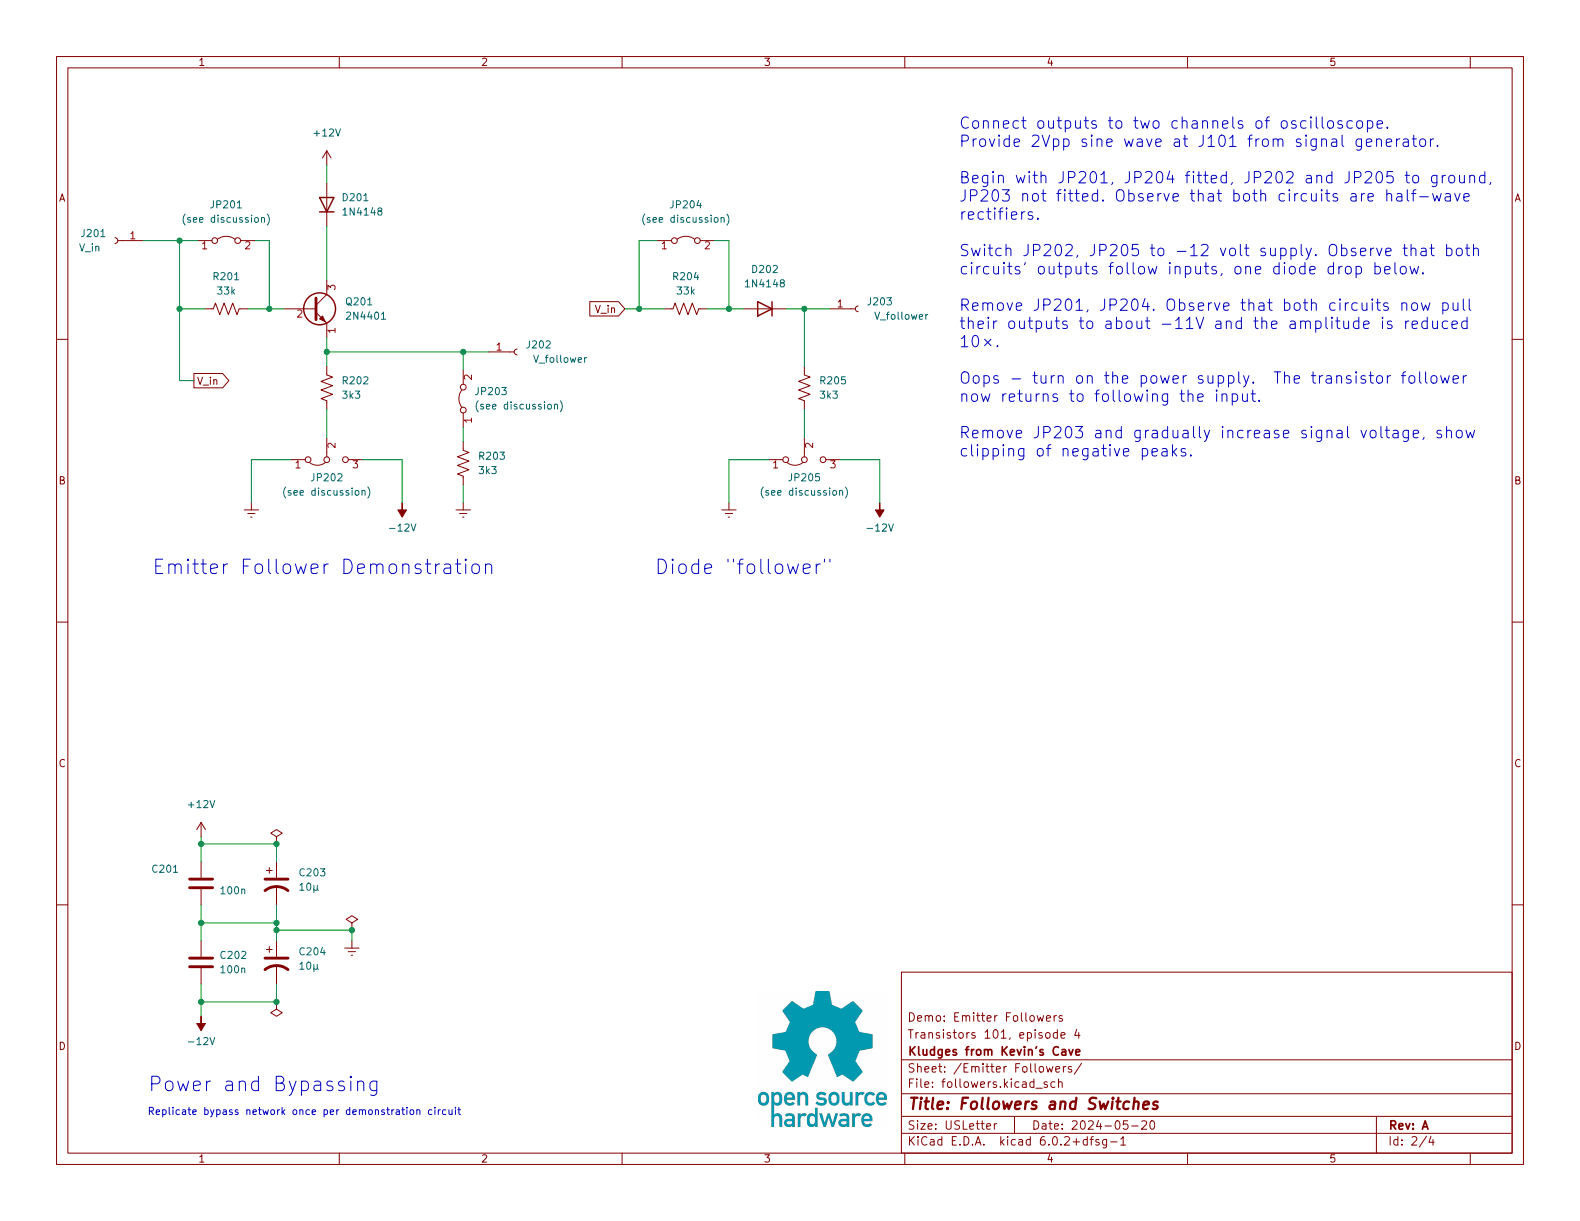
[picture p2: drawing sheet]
(kicad_sch (version 20211123) (generator eeschema)

 (paper "USLetter")

 (title_block
  (title "Followers and Switches")
  (date "2024-05-20")
  (rev "A")
  (company "Kludges from Kevin's Cave")
  (comment 1 "Transistors 101, episode 4")
  (comment 2 "Demo: Emitter Followers"))

 (lib_symbols
  (symbol "Connector:Conn_01x01_Female" (pin_names (offset 1.016) hide) (in_bom yes) (on_board yes)
   (property "Reference" "J" (id 0) (at 0 2.54 0) (effects (font (size 1.27 1.27))))
   (property "Value" "Conn_01x01_Female" (id 1) (at 0 -2.54 0) (effects (font (size 1.27 1.27))))
   (property "Footprint" "" (id 2) (at 0 0 0) (effects (font (size 1.27 1.27)) hide))
   (property "Datasheet" "~" (id 3) (at 0 0 0) (effects (font (size 1.27 1.27)) hide))
   (symbol "Conn_01x01_Female_1_1"
    (polyline (pts (xy -1.27 0) (xy -0.508 0)) (stroke (width 0.1524) (type default) (color 0 0 0 0)) (fill (type none)))
    (arc (start 0 0.508) (mid -0.508 0) (end 0 -0.508) (stroke (width 0.1524) (type default) (color 0 0 0 0)) (fill (type none)))
    (pin passive line (at -5.08 0 0) (length 3.81) (name "Pin_1" (effects (font (size 1.27 1.27)))) (number "1" (effects (font (size 1.27 1.27)))))))
  (symbol "Device:C" (pin_numbers hide) (pin_names (offset 0.254)) (in_bom yes) (on_board yes)
   (property "Reference" "C" (id 0) (at 0.635 2.54 0) (effects (font (size 1.27 1.27)) (justify left)))
   (property "Value" "C" (id 1) (at 0.635 -2.54 0) (effects (font (size 1.27 1.27)) (justify left)))
   (property "Footprint" "" (id 2) (at 0.9652 -3.81 0) (effects (font (size 1.27 1.27)) hide))
   (property "Datasheet" "~" (id 3) (at 0 0 0) (effects (font (size 1.27 1.27)) hide))
   (symbol "C_0_1"
    (polyline (pts (xy -2.032 -0.762) (xy 2.032 -0.762)) (stroke (width 0.508) (type default) (color 0 0 0 0)) (fill (type none)))
    (polyline (pts (xy -2.032 0.762) (xy 2.032 0.762)) (stroke (width 0.508) (type default) (color 0 0 0 0)) (fill (type none))))
   (symbol "C_1_1"
    (pin passive line (at 0 3.81 270) (length 2.794) (name "~" (effects (font (size 1.27 1.27)))) (number "1" (effects (font (size 1.27 1.27)))))
    (pin passive line (at 0 -3.81 90) (length 2.794) (name "~" (effects (font (size 1.27 1.27)))) (number "2" (effects (font (size 1.27 1.27)))))))
  (symbol "Device:C_Polarized_US" (pin_numbers hide) (pin_names (offset 0.254) hide) (in_bom yes) (on_board yes)
   (property "Reference" "C" (id 0) (at 0.635 2.54 0) (effects (font (size 1.27 1.27)) (justify left)))
   (property "Value" "C_Polarized_US" (id 1) (at 0.635 -2.54 0) (effects (font (size 1.27 1.27)) (justify left)))
   (property "Footprint" "" (id 2) (at 0 0 0) (effects (font (size 1.27 1.27)) hide))
   (property "Datasheet" "~" (id 3) (at 0 0 0) (effects (font (size 1.27 1.27)) hide))
   (symbol "C_Polarized_US_0_1"
    (polyline (pts (xy -2.032 0.762) (xy 2.032 0.762)) (stroke (width 0.508) (type default) (color 0 0 0 0)) (fill (type none)))
    (polyline (pts (xy -1.778 2.286) (xy -0.762 2.286)) (stroke (width 0) (type default) (color 0 0 0 0)) (fill (type none)))
    (polyline (pts (xy -1.27 1.778) (xy -1.27 2.794)) (stroke (width 0) (type default) (color 0 0 0 0)) (fill (type none)))
    (arc (start 2.032 -1.27) (mid 0 -0.5572) (end -2.032 -1.27) (stroke (width 0.508) (type default) (color 0 0 0 0)) (fill (type none))))
   (symbol "C_Polarized_US_1_1"
    (pin passive line (at 0 3.81 270) (length 2.794) (name "~" (effects (font (size 1.27 1.27)))) (number "1" (effects (font (size 1.27 1.27)))))
    (pin passive line (at 0 -3.81 90) (length 3.302) (name "~" (effects (font (size 1.27 1.27)))) (number "2" (effects (font (size 1.27 1.27)))))))
  (symbol "Device:Q_NPN_EBC" (pin_names (offset 0) hide) (in_bom yes) (on_board yes)
   (property "Reference" "Q" (id 0) (at 5.08 1.27 0) (effects (font (size 1.27 1.27)) (justify left)))
   (property "Value" "Q_NPN_EBC" (id 1) (at 5.08 -1.27 0) (effects (font (size 1.27 1.27)) (justify left)))
   (property "Footprint" "" (id 2) (at 5.08 2.54 0) (effects (font (size 1.27 1.27)) hide))
   (property "Datasheet" "~" (id 3) (at 0 0 0) (effects (font (size 1.27 1.27)) hide))
   (symbol "Q_NPN_EBC_0_1"
    (polyline (pts (xy 0.635 0.635) (xy 2.54 2.54)) (stroke (width 0) (type default) (color 0 0 0 0)) (fill (type none)))
    (polyline (pts (xy 0.635 -0.635) (xy 2.54 -2.54) (xy 2.54 -2.54)) (stroke (width 0) (type default) (color 0 0 0 0)) (fill (type none)))
    (polyline (pts (xy 0.635 1.905) (xy 0.635 -1.905) (xy 0.635 -1.905)) (stroke (width 0.508) (type default) (color 0 0 0 0)) (fill (type none)))
    (polyline (pts (xy 1.27 -1.778) (xy 1.778 -1.27) (xy 2.286 -2.286) (xy 1.27 -1.778) (xy 1.27 -1.778)) (stroke (width 0) (type default) (color 0 0 0 0)) (fill (type outline)))
    (circle (center 1.27 0) (radius 2.8194) (stroke (width 0.254) (type default) (color 0 0 0 0)) (fill (type none))))
   (symbol "Q_NPN_EBC_1_1"
    (pin passive line (at 2.54 -5.08 90) (length 2.54) (name "E" (effects (font (size 1.27 1.27)))) (number "1" (effects (font (size 1.27 1.27)))))
    (pin passive line (at -5.08 0 0) (length 5.715) (name "B" (effects (font (size 1.27 1.27)))) (number "2" (effects (font (size 1.27 1.27)))))
    (pin passive line (at 2.54 5.08 270) (length 2.54) (name "C" (effects (font (size 1.27 1.27)))) (number "3" (effects (font (size 1.27 1.27)))))))
  (symbol "Device:R_US" (pin_numbers hide) (pin_names (offset 0)) (in_bom yes) (on_board yes)
   (property "Reference" "R" (id 0) (at 2.54 0 90) (effects (font (size 1.27 1.27))))
   (property "Value" "R_US" (id 1) (at -2.54 0 90) (effects (font (size 1.27 1.27))))
   (property "Footprint" "" (id 2) (at 1.016 -0.254 90) (effects (font (size 1.27 1.27)) hide))
   (property "Datasheet" "~" (id 3) (at 0 0 0) (effects (font (size 1.27 1.27)) hide))
   (symbol "R_US_0_1"
    (polyline (pts (xy 0 -2.286) (xy 0 -2.54)) (stroke (width 0) (type default) (color 0 0 0 0)) (fill (type none)))
    (polyline (pts (xy 0 2.286) (xy 0 2.54)) (stroke (width 0) (type default) (color 0 0 0 0)) (fill (type none)))
    (polyline (pts (xy 0 -0.762) (xy 1.016 -1.143) (xy 0 -1.524) (xy -1.016 -1.905) (xy 0 -2.286)) (stroke (width 0) (type default) (color 0 0 0 0)) (fill (type none)))
    (polyline (pts (xy 0 0.762) (xy 1.016 0.381) (xy 0 0) (xy -1.016 -0.381) (xy 0 -0.762)) (stroke (width 0) (type default) (color 0 0 0 0)) (fill (type none)))
    (polyline (pts (xy 0 2.286) (xy 1.016 1.905) (xy 0 1.524) (xy -1.016 1.143) (xy 0 0.762)) (stroke (width 0) (type default) (color 0 0 0 0)) (fill (type none))))
   (symbol "R_US_1_1"
    (pin passive line (at 0 3.81 270) (length 1.27) (name "~" (effects (font (size 1.27 1.27)))) (number "1" (effects (font (size 1.27 1.27)))))
    (pin passive line (at 0 -3.81 90) (length 1.27) (name "~" (effects (font (size 1.27 1.27)))) (number "2" (effects (font (size 1.27 1.27)))))))
  (symbol "Diode:1N4148" (pin_numbers hide) (pin_names (offset 1.016) hide) (in_bom yes) (on_board yes)
   (property "Reference" "D" (id 0) (at 0 2.54 0) (effects (font (size 1.27 1.27))))
   (property "Value" "1N4148" (id 1) (at 0 -2.54 0) (effects (font (size 1.27 1.27))))
   (property "Footprint" "Diode_THT:D_DO-35_SOD27_P7.62mm_Horizontal" (id 2) (at 0 -4.445 0) (effects (font (size 1.27 1.27)) hide))
   (property "Datasheet" "https://assets.nexperia.com/documents/data-sheet/1N4148_1N4448.pdf" (id 3) (at 0 0 0) (effects (font (size 1.27 1.27)) hide))
   (symbol "1N4148_0_1"
    (polyline (pts (xy -1.27 1.27) (xy -1.27 -1.27)) (stroke (width 0.254) (type default) (color 0 0 0 0)) (fill (type none)))
    (polyline (pts (xy 1.27 0) (xy -1.27 0)) (stroke (width 0) (type default) (color 0 0 0 0)) (fill (type none)))
    (polyline (pts (xy 1.27 1.27) (xy 1.27 -1.27) (xy -1.27 0) (xy 1.27 1.27)) (stroke (width 0.254) (type default) (color 0 0 0 0)) (fill (type none))))
   (symbol "1N4148_1_1"
    (pin passive line (at -3.81 0 0) (length 2.54) (name "K" (effects (font (size 1.27 1.27)))) (number "1" (effects (font (size 1.27 1.27)))))
    (pin passive line (at 3.81 0 180) (length 2.54) (name "A" (effects (font (size 1.27 1.27)))) (number "2" (effects (font (size 1.27 1.27)))))))
  (symbol "Jumper:Jumper_2_Bridged" (pin_names (offset 0) hide) (in_bom yes) (on_board yes)
   (property "Reference" "JP" (id 0) (at 0 1.905 0) (effects (font (size 1.27 1.27))))
   (property "Value" "Jumper_2_Bridged" (id 1) (at 0 -2.54 0) (effects (font (size 1.27 1.27))))
   (property "Footprint" "" (id 2) (at 0 0 0) (effects (font (size 1.27 1.27)) hide))
   (property "Datasheet" "~" (id 3) (at 0 0 0) (effects (font (size 1.27 1.27)) hide))
   (symbol "Jumper_2_Bridged_0_0"
    (circle (center -2.032 0) (radius 0.508) (stroke (width 0) (type default) (color 0 0 0 0)) (fill (type none)))
    (circle (center 2.032 0) (radius 0.508) (stroke (width 0) (type default) (color 0 0 0 0)) (fill (type none))))
   (symbol "Jumper_2_Bridged_0_1"
    (arc (start 1.524 0.254) (mid 0 0.762) (end -1.524 0.254) (stroke (width 0) (type default) (color 0 0 0 0)) (fill (type none))))
   (symbol "Jumper_2_Bridged_1_1"
    (pin passive line (at -5.08 0 0) (length 2.54) (name "A" (effects (font (size 1.27 1.27)))) (number "1" (effects (font (size 1.27 1.27)))))
    (pin passive line (at 5.08 0 180) (length 2.54) (name "B" (effects (font (size 1.27 1.27)))) (number "2" (effects (font (size 1.27 1.27)))))))
  (symbol "Jumper:Jumper_3_Bridged12" (pin_names (offset 0) hide) (in_bom yes) (on_board yes)
   (property "Reference" "JP" (id 0) (at -2.54 -2.54 0) (effects (font (size 1.27 1.27))))
   (property "Value" "Jumper_3_Bridged12" (id 1) (at 0 2.794 0) (effects (font (size 1.27 1.27))))
   (property "Footprint" "" (id 2) (at 0 0 0) (effects (font (size 1.27 1.27)) hide))
   (property "Datasheet" "~" (id 3) (at 0 0 0) (effects (font (size 1.27 1.27)) hide))
   (symbol "Jumper_3_Bridged12_0_0"
    (circle (center -3.302 0) (radius 0.508) (stroke (width 0) (type default) (color 0 0 0 0)) (fill (type none)))
    (circle (center 0 0) (radius 0.508) (stroke (width 0) (type default) (color 0 0 0 0)) (fill (type none)))
    (circle (center 3.302 0) (radius 0.508) (stroke (width 0) (type default) (color 0 0 0 0)) (fill (type none))))
   (symbol "Jumper_3_Bridged12_0_1"
    (arc (start -0.254 0.508) (mid -1.651 0.9912) (end -3.048 0.508) (stroke (width 0) (type default) (color 0 0 0 0)) (fill (type none)))
    (polyline (pts (xy 0 -1.27) (xy 0 -0.508)) (stroke (width 0) (type default) (color 0 0 0 0)) (fill (type none))))
   (symbol "Jumper_3_Bridged12_1_1"
    (pin passive line (at -6.35 0 0) (length 2.54) (name "A" (effects (font (size 1.27 1.27)))) (number "1" (effects (font (size 1.27 1.27)))))
    (pin passive line (at 0 -3.81 90) (length 2.54) (name "C" (effects (font (size 1.27 1.27)))) (number "2" (effects (font (size 1.27 1.27)))))
    (pin passive line (at 6.35 0 180) (length 2.54) (name "B" (effects (font (size 1.27 1.27)))) (number "3" (effects (font (size 1.27 1.27)))))))
  (symbol "power:+12V" (power) (pin_names (offset 0)) (in_bom yes) (on_board yes)
   (property "Reference" "#PWR" (id 0) (at 0 -3.81 0) (effects (font (size 1.27 1.27)) hide))
   (property "Value" "+12V" (id 1) (at 0 3.556 0) (effects (font (size 1.27 1.27))))
   (property "Footprint" "" (id 2) (at 0 0 0) (effects (font (size 1.27 1.27)) hide))
   (property "Datasheet" "" (id 3) (at 0 0 0) (effects (font (size 1.27 1.27)) hide))
   (symbol "+12V_0_1"
    (polyline (pts (xy -0.762 1.27) (xy 0 2.54)) (stroke (width 0) (type default) (color 0 0 0 0)) (fill (type none)))
    (polyline (pts (xy 0 0) (xy 0 2.54)) (stroke (width 0) (type default) (color 0 0 0 0)) (fill (type none)))
    (polyline (pts (xy 0 2.54) (xy 0.762 1.27)) (stroke (width 0) (type default) (color 0 0 0 0)) (fill (type none))))
   (symbol "+12V_1_1"
    (pin power_in line (at 0 0 90) (length 0) hide (name "+12V" (effects (font (size 1.27 1.27)))) (number "1" (effects (font (size 1.27 1.27)))))))
  (symbol "power:-12V" (power) (pin_names (offset 0)) (in_bom yes) (on_board yes)
   (property "Reference" "#PWR" (id 0) (at 0 2.54 0) (effects (font (size 1.27 1.27)) hide))
   (property "Value" "-12V" (id 1) (at 0 3.81 0) (effects (font (size 1.27 1.27))))
   (property "Footprint" "" (id 2) (at 0 0 0) (effects (font (size 1.27 1.27)) hide))
   (property "Datasheet" "" (id 3) (at 0 0 0) (effects (font (size 1.27 1.27)) hide))
   (symbol "-12V_0_0"
    (pin power_in line (at 0 0 90) (length 0) hide (name "-12V" (effects (font (size 1.27 1.27)))) (number "1" (effects (font (size 1.27 1.27))))))
   (symbol "-12V_0_1"
    (polyline (pts (xy 0 0) (xy 0 1.27) (xy 0.762 1.27) (xy 0 2.54) (xy -0.762 1.27) (xy 0 1.27)) (stroke (width 0) (type default) (color 0 0 0 0)) (fill (type outline)))))
  (symbol "power:Earth" (power) (pin_names (offset 0)) (in_bom yes) (on_board yes)
   (property "Reference" "#PWR" (id 0) (at 0 -6.35 0) (effects (font (size 1.27 1.27)) hide))
   (property "Value" "Earth" (id 1) (at 0 -3.81 0) (effects (font (size 1.27 1.27)) hide))
   (property "Footprint" "" (id 2) (at 0 0 0) (effects (font (size 1.27 1.27)) hide))
   (property "Datasheet" "~" (id 3) (at 0 0 0) (effects (font (size 1.27 1.27)) hide))
   (symbol "Earth_0_1"
    (polyline (pts (xy -0.635 -1.905) (xy 0.635 -1.905)) (stroke (width 0) (type default) (color 0 0 0 0)) (fill (type none)))
    (polyline (pts (xy -0.127 -2.54) (xy 0.127 -2.54)) (stroke (width 0) (type default) (color 0 0 0 0)) (fill (type none)))
    (polyline (pts (xy 0 -1.27) (xy 0 0)) (stroke (width 0) (type default) (color 0 0 0 0)) (fill (type none)))
    (polyline (pts (xy 1.27 -1.27) (xy -1.27 -1.27)) (stroke (width 0) (type default) (color 0 0 0 0)) (fill (type none))))
   (symbol "Earth_1_1"
    (pin power_in line (at 0 0 270) (length 0) hide (name "Earth" (effects (font (size 1.27 1.27)))) (number "1" (effects (font (size 1.27 1.27)))))))
  (symbol "power:PWR_FLAG" (power) (pin_numbers hide) (pin_names (offset 0) hide) (in_bom yes) (on_board yes)
   (property "Reference" "#FLG" (id 0) (at 0 1.905 0) (effects (font (size 1.27 1.27)) hide))
   (property "Value" "PWR_FLAG" (id 1) (at 0 3.81 0) (effects (font (size 1.27 1.27))))
   (property "Footprint" "" (id 2) (at 0 0 0) (effects (font (size 1.27 1.27)) hide))
   (property "Datasheet" "~" (id 3) (at 0 0 0) (effects (font (size 1.27 1.27)) hide))
   (symbol "PWR_FLAG_0_0"
    (pin power_out line (at 0 0 90) (length 0) (name "pwr" (effects (font (size 1.27 1.27)))) (number "1" (effects (font (size 1.27 1.27))))))
   (symbol "PWR_FLAG_0_1"
    (polyline (pts (xy 0 0) (xy 0 1.27) (xy -1.016 1.905) (xy 0 2.54) (xy 1.016 1.905) (xy 0 1.27)) (stroke (width 0) (type default) (color 0 0 0 0)) (fill (type none))))))

 (junction (at 81.915 62.23) (diameter 0) (color 0 0 0 0))
 (junction (at 128.905 54.61) (diameter 0) (color 0 0 0 0))
 (junction (at 57.785 62.23) (diameter 0) (color 0 0 0 0))
 (junction (at 35.56 163.195) (diameter 0) (color 0 0 0 0))
 (junction (at 48.895 149.225) (diameter 0) (color 0 0 0 0))
 (junction (at 35.56 177.165) (diameter 0) (color 0 0 0 0))
 (junction (at 31.75 54.61) (diameter 0) (color 0 0 0 0))
 (junction (at 47.625 54.61) (diameter 0) (color 0 0 0 0))
 (junction (at 31.75 42.545) (diameter 0) (color 0 0 0 0))
 (junction (at 142.24 54.61) (diameter 0) (color 0 0 0 0))
 (junction (at 113.03 54.61) (diameter 0) (color 0 0 0 0))
 (junction (at 48.895 163.195) (diameter 0) (color 0 0 0 0))
 (junction (at 48.895 164.465) (diameter 0) (color 0 0 0 0))
 (junction (at 62.23 164.465) (diameter 0) (color 0 0 0 0))
 (junction (at 35.56 149.225) (diameter 0) (color 0 0 0 0))
 (junction (at 48.895 177.165) (diameter 0) (color 0 0 0 0))

 (wire (pts (xy 31.75 67.31) (xy 31.75 54.61)) (stroke (width 0) (type default) (color 0 0 0 0)))
 (wire (pts (xy 128.905 42.545) (xy 128.905 54.61)) (stroke (width 0) (type default) (color 0 0 0 0)))
 (wire (pts (xy 48.895 163.195) (xy 48.895 164.465)) (stroke (width 0) (type default) (color 0 0 0 0)))
 (wire (pts (xy 44.45 81.28) (xy 44.45 88.9)) (stroke (width 0) (type default) (color 0 0 0 0)))
 (wire (pts (xy 57.785 29.21) (xy 57.785 32.385)) (stroke (width 0) (type default) (color 0 0 0 0)))
 (wire (pts (xy 62.23 164.465) (xy 48.895 164.465)) (stroke (width 0) (type default) (color 0 0 0 0)))
 (wire (pts (xy 47.625 42.545) (xy 47.625 54.61)) (stroke (width 0) (type default) (color 0 0 0 0)))
 (wire (pts (xy 116.205 42.545) (xy 113.03 42.545)) (stroke (width 0) (type default) (color 0 0 0 0)))
 (wire (pts (xy 155.575 81.28) (xy 155.575 88.9)) (stroke (width 0) (type default) (color 0 0 0 0)))
 (wire (pts (xy 81.915 75.565) (xy 81.915 78.105)) (stroke (width 0) (type default) (color 0 0 0 0)))
 (wire (pts (xy 125.095 54.61) (xy 128.905 54.61)) (stroke (width 0) (type default) (color 0 0 0 0)))
 (wire (pts (xy 113.03 54.61) (xy 117.475 54.61)) (stroke (width 0) (type default) (color 0 0 0 0)))
 (wire (pts (xy 31.75 54.61) (xy 36.195 54.61)) (stroke (width 0) (type default) (color 0 0 0 0)))
 (wire (pts (xy 57.785 72.39) (xy 57.785 77.47)) (stroke (width 0) (type default) (color 0 0 0 0)))
 (wire (pts (xy 81.915 62.23) (xy 86.36 62.23)) (stroke (width 0) (type default) (color 0 0 0 0)))
 (wire (pts (xy 57.785 62.23) (xy 81.915 62.23)) (stroke (width 0) (type default) (color 0 0 0 0)))
 (wire (pts (xy 62.23 166.37) (xy 62.23 164.465)) (stroke (width 0) (type default) (color 0 0 0 0)))
 (wire (pts (xy 35.56 177.165) (xy 48.895 177.165)) (stroke (width 0) (type default) (color 0 0 0 0)))
 (wire (pts (xy 142.24 54.61) (xy 142.24 64.77)) (stroke (width 0) (type default) (color 0 0 0 0)))
 (wire (pts (xy 34.29 67.31) (xy 31.75 67.31)) (stroke (width 0) (type default) (color 0 0 0 0)))
 (wire (pts (xy 57.785 59.69) (xy 57.785 62.23)) (stroke (width 0) (type default) (color 0 0 0 0)))
 (wire (pts (xy 48.895 160.02) (xy 48.895 163.195)) (stroke (width 0) (type default) (color 0 0 0 0)))
 (wire (pts (xy 35.56 147.955) (xy 35.56 149.225)) (stroke (width 0) (type default) (color 0 0 0 0)))
 (wire (pts (xy 48.895 152.4) (xy 48.895 149.225)) (stroke (width 0) (type default) (color 0 0 0 0)))
 (wire (pts (xy 34.925 42.545) (xy 31.75 42.545)) (stroke (width 0) (type default) (color 0 0 0 0)))
 (wire (pts (xy 48.895 173.99) (xy 48.895 177.165)) (stroke (width 0) (type default) (color 0 0 0 0)))
 (wire (pts (xy 48.895 149.225) (xy 35.56 149.225)) (stroke (width 0) (type default) (color 0 0 0 0)))
 (wire (pts (xy 126.365 42.545) (xy 128.905 42.545)) (stroke (width 0) (type default) (color 0 0 0 0)))
 (wire (pts (xy 35.56 177.165) (xy 35.56 179.705)) (stroke (width 0) (type default) (color 0 0 0 0)))
 (wire (pts (xy 31.75 42.545) (xy 31.75 54.61)) (stroke (width 0) (type default) (color 0 0 0 0)))
 (wire (pts (xy 64.135 81.28) (xy 71.12 81.28)) (stroke (width 0) (type default) (color 0 0 0 0)))
 (wire (pts (xy 131.445 54.61) (xy 128.905 54.61)) (stroke (width 0) (type default) (color 0 0 0 0)))
 (wire (pts (xy 35.56 163.195) (xy 35.56 166.37)) (stroke (width 0) (type default) (color 0 0 0 0)))
 (wire (pts (xy 35.56 149.225) (xy 35.56 152.4)) (stroke (width 0) (type default) (color 0 0 0 0)))
 (wire (pts (xy 148.59 81.28) (xy 155.575 81.28)) (stroke (width 0) (type default) (color 0 0 0 0)))
 (wire (pts (xy 35.56 163.195) (xy 48.895 163.195)) (stroke (width 0) (type default) (color 0 0 0 0)))
 (wire (pts (xy 47.625 54.61) (xy 50.165 54.61)) (stroke (width 0) (type default) (color 0 0 0 0)))
 (wire (pts (xy 43.815 54.61) (xy 47.625 54.61)) (stroke (width 0) (type default) (color 0 0 0 0)))
 (wire (pts (xy 139.065 54.61) (xy 142.24 54.61)) (stroke (width 0) (type default) (color 0 0 0 0)))
 (wire (pts (xy 35.56 173.99) (xy 35.56 177.165)) (stroke (width 0) (type default) (color 0 0 0 0)))
 (wire (pts (xy 48.895 164.465) (xy 48.895 166.37)) (stroke (width 0) (type default) (color 0 0 0 0)))
 (wire (pts (xy 128.905 81.28) (xy 128.905 88.9)) (stroke (width 0) (type default) (color 0 0 0 0)))
 (wire (pts (xy 142.24 72.39) (xy 142.24 77.47)) (stroke (width 0) (type default) (color 0 0 0 0)))
 (wire (pts (xy 113.03 42.545) (xy 113.03 54.61)) (stroke (width 0) (type default) (color 0 0 0 0)))
 (wire (pts (xy 35.56 160.02) (xy 35.56 163.195)) (stroke (width 0) (type default) (color 0 0 0 0)))
 (wire (pts (xy 135.89 81.28) (xy 128.905 81.28)) (stroke (width 0) (type default) (color 0 0 0 0)))
 (wire (pts (xy 142.24 54.61) (xy 146.685 54.61)) (stroke (width 0) (type default) (color 0 0 0 0)))
 (wire (pts (xy 81.915 85.725) (xy 81.915 88.9)) (stroke (width 0) (type default) (color 0 0 0 0)))
 (wire (pts (xy 45.085 42.545) (xy 47.625 42.545)) (stroke (width 0) (type default) (color 0 0 0 0)))
 (wire (pts (xy 57.785 62.23) (xy 57.785 64.77)) (stroke (width 0) (type default) (color 0 0 0 0)))
 (wire (pts (xy 110.49 54.61) (xy 113.03 54.61)) (stroke (width 0) (type default) (color 0 0 0 0)))
 (wire (pts (xy 25.4 42.545) (xy 31.75 42.545)) (stroke (width 0) (type default) (color 0 0 0 0)))
 (wire (pts (xy 71.12 81.28) (xy 71.12 88.9)) (stroke (width 0) (type default) (color 0 0 0 0)))
 (wire (pts (xy 57.785 40.005) (xy 57.785 49.53)) (stroke (width 0) (type default) (color 0 0 0 0)))
 (wire (pts (xy 81.915 62.23) (xy 81.915 65.405)) (stroke (width 0) (type default) (color 0 0 0 0)))
 (wire (pts (xy 51.435 81.28) (xy 44.45 81.28)) (stroke (width 0) (type default) (color 0 0 0 0)))

 (image (at 145.415 187.325) (scale 0.351999)
  (data))

 (text "Connect outputs to two channels of oscilloscope.\nProvide 2Vpp sine wave at J101 from signal generator.\n\nBegin with JP201, JP204 fitted, JP202 and JP205 to ground,\nJP203 not fitted. Observe that both circuits are half-wave\nrectifiers.\n\nSwitch JP202, JP205 to -12 volt supply. Observe that both\ncircuits' outputs follow inputs, one diode drop below.\n\nRemove JP201, JP204. Observe that both circuits now pull\ntheir outputs to about -11V and the amplitude is reduced\n10×.\n\nOops - turn on the power supply.  The transistor follower\nnow returns to following the input.\n\nRemove JP203 and gradually increase signal voltage, show\nclipping of negative peaks." (at 169.545 81.28 0) (effects (font (size 2 2)) (justify left bottom)))
 (text "Replicate bypass network once per demonstration circuit" (at 26.035 197.485 0) (effects (font (size 1.27 1.27)) (justify left bottom)))
 (text "Emitter Follower Demonstration" (at 87.63 102.235 180) (effects (font (size 2.54 2.54)) (justify right bottom)))
 (text "Power and Bypassing" (at 67.31 193.675 180) (effects (font (size 2.54 2.54)) (justify right bottom)))
 (text "Diode \"follower\"" (at 147.32 102.235 180) (effects (font (size 2.54 2.54)) (justify right bottom)))

 (global_label "V_in" (shape output) (at 34.29 67.31 0) (fields_autoplaced) (effects (font (size 1.27 1.27)) (justify left))
  (property "Intersheet References" "${INTERSHEET_REFS}" (id 0) (at 40.5131 67.2306 0) (effects (font (size 1.27 1.27)) (justify left) hide)))
 (global_label "V_in" (shape input) (at 110.49 54.61 180) (fields_autoplaced) (effects (font (size 1.27 1.27)) (justify right))
  (property "Intersheet References" "${INTERSHEET_REFS}" (id 0) (at 104.2669 54.5306 0) (effects (font (size 1.27 1.27)) (justify right) hide)))

 (symbol (lib_id "Device:R_US") (at 57.785 68.58 0) (unit 1) (in_bom yes) (on_board yes) (fields_autoplaced)
  (property "Reference" "R202" (id 0) (at 60.325 67.3099 0) (effects (font (size 1.27 1.27)) (justify left)))
  (property "Value" "3k3" (id 1) (at 60.325 69.8499 0) (effects (font (size 1.27 1.27)) (justify left)))
  (property "Footprint" "" (id 2) (at 58.801 68.834 90) (effects (font (size 1.27 1.27)) hide))
  (property "Datasheet" "~" (id 3) (at 57.785 68.58 0) (effects (font (size 1.27 1.27)) hide)) (pin "1") (pin "2"))

 (symbol (lib_id "Device:R_US") (at 81.915 81.915 0) (unit 1) (in_bom yes) (on_board yes) (fields_autoplaced)
  (property "Reference" "R203" (id 0) (at 84.455 80.6449 0) (effects (font (size 1.27 1.27)) (justify left)))
  (property "Value" "3k3" (id 1) (at 84.455 83.1849 0) (effects (font (size 1.27 1.27)) (justify left)))
  (property "Footprint" "" (id 2) (at 82.931 82.169 90) (effects (font (size 1.27 1.27)) hide))
  (property "Datasheet" "~" (id 3) (at 81.915 81.915 0) (effects (font (size 1.27 1.27)) hide)) (pin "1") (pin "2"))

 (symbol (lib_id "Jumper:Jumper_3_Bridged12") (at 142.24 81.28 0) (mirror x) (unit 1) (in_bom yes) (on_board yes) (fields_autoplaced)
  (property "Reference" "JP205" (id 0) (at 142.24 84.455 0))
  (property "Value" "(see discussion)" (id 1) (at 142.24 86.995 0))
  (property "Footprint" "" (id 2) (at 142.24 81.28 0) (effects (font (size 1.27 1.27)) hide))
  (property "Datasheet" "~" (id 3) (at 142.24 81.28 0) (effects (font (size 1.27 1.27)) hide)) (pin "1") (pin "2") (pin "3"))

 (symbol (lib_id "power:PWR_FLAG") (at 48.895 177.165 0) (mirror x) (unit 1) (in_bom yes) (on_board yes) (fields_autoplaced)
  (property "Reference" "#FLG0202" (id 0) (at 48.895 179.07 0) (effects (font (size 1.27 1.27)) hide))
  (property "Value" "PWR_FLAG" (id 1) (at 48.895 182.245 0) (effects (font (size 1.27 1.27)) hide))
  (property "Footprint" "" (id 2) (at 48.895 177.165 0) (effects (font (size 1.27 1.27)) hide))
  (property "Datasheet" "~" (id 3) (at 48.895 177.165 0) (effects (font (size 1.27 1.27)) hide)) (pin "1"))

 (symbol (lib_id "Device:R_US") (at 40.005 54.61 90) (unit 1) (in_bom yes) (on_board yes) (fields_autoplaced)
  (property "Reference" "R201" (id 0) (at 40.005 48.895 90))
  (property "Value" "33k" (id 1) (at 40.005 51.435 90))
  (property "Footprint" "" (id 2) (at 40.259 53.594 90) (effects (font (size 1.27 1.27)) hide))
  (property "Datasheet" "~" (id 3) (at 40.005 54.61 0) (effects (font (size 1.27 1.27)) hide)) (pin "1") (pin "2"))

 (symbol (lib_id "Device:Q_NPN_EBC") (at 55.245 54.61 0) (unit 1) (in_bom yes) (on_board yes) (fields_autoplaced)
  (property "Reference" "Q201" (id 0) (at 60.96 53.3399 0) (effects (font (size 1.27 1.27)) (justify left)))
  (property "Value" "2N4401" (id 1) (at 60.96 55.8799 0) (effects (font (size 1.27 1.27)) (justify left)))
  (property "Footprint" "" (id 2) (at 60.325 52.07 0) (effects (font (size 1.27 1.27)) hide))
  (property "Datasheet" "~" (id 3) (at 55.245 54.61 0) (effects (font (size 1.27 1.27)) hide)) (pin "1") (pin "2") (pin "3"))

 (symbol (lib_id "Diode:1N4148") (at 135.255 54.61 180) (unit 1) (in_bom yes) (on_board yes) (fields_autoplaced)
  (property "Reference" "D202" (id 0) (at 135.255 47.625 0))
  (property "Value" "1N4148" (id 1) (at 135.255 50.165 0))
  (property "Footprint" "Diode_THT:D_DO-35_SOD27_P7.62mm_Horizontal" (id 2) (at 135.255 50.165 0) (effects (font (size 1.27 1.27)) hide))
  (property "Datasheet" "https://assets.nexperia.com/documents/data-sheet/1N4148_1N4448.pdf" (id 3) (at 135.255 54.61 0) (effects (font (size 1.27 1.27)) hide)) (pin "1") (pin "2"))

 (symbol (lib_id "Device:C") (at 35.56 156.21 0) (unit 1) (in_bom yes) (on_board yes)
  (property "Reference" "C201" (id 0) (at 26.67 153.67 0) (effects (font (size 1.27 1.27)) (justify left)))
  (property "Value" "100n" (id 1) (at 38.735 157.4799 0) (effects (font (size 1.27 1.27)) (justify left)))
  (property "Footprint" "" (id 2) (at 36.5252 160.02 0) (effects (font (size 1.27 1.27)) hide))
  (property "Datasheet" "~" (id 3) (at 35.56 156.21 0) (effects (font (size 1.27 1.27)) hide)) (pin "1") (pin "2"))

 (symbol (lib_id "Jumper:Jumper_3_Bridged12") (at 57.785 81.28 0) (mirror x) (unit 1) (in_bom yes) (on_board yes) (fields_autoplaced)
  (property "Reference" "JP202" (id 0) (at 57.785 84.455 0))
  (property "Value" "(see discussion)" (id 1) (at 57.785 86.995 0))
  (property "Footprint" "" (id 2) (at 57.785 81.28 0) (effects (font (size 1.27 1.27)) hide))
  (property "Datasheet" "~" (id 3) (at 57.785 81.28 0) (effects (font (size 1.27 1.27)) hide)) (pin "1") (pin "2") (pin "3"))

 (symbol (lib_id "power:+12V") (at 35.56 147.955 0) (unit 1) (in_bom yes) (on_board yes) (fields_autoplaced)
  (property "Reference" "#PWR0201" (id 0) (at 35.56 151.765 0) (effects (font (size 1.27 1.27)) hide))
  (property "Value" "+12V" (id 1) (at 35.56 142.24 0))
  (property "Footprint" "" (id 2) (at 35.56 147.955 0) (effects (font (size 1.27 1.27)) hide))
  (property "Datasheet" "" (id 3) (at 35.56 147.955 0) (effects (font (size 1.27 1.27)) hide)) (pin "1"))

 (symbol (lib_id "Jumper:Jumper_2_Bridged") (at 81.915 70.485 90) (unit 1) (in_bom yes) (on_board yes) (fields_autoplaced)
  (property "Reference" "JP203" (id 0) (at 83.82 69.2149 90) (effects (font (size 1.27 1.27)) (justify right)))
  (property "Value" "(see discussion)" (id 1) (at 83.82 71.7549 90) (effects (font (size 1.27 1.27)) (justify right)))
  (property "Footprint" "" (id 2) (at 81.915 70.485 0) (effects (font (size 1.27 1.27)) hide))
  (property "Datasheet" "~" (id 3) (at 81.915 70.485 0) (effects (font (size 1.27 1.27)) hide)) (pin "1") (pin "2"))

 (symbol (lib_id "power:-12V") (at 155.575 88.9 0) (mirror x) (unit 1) (in_bom yes) (on_board yes) (fields_autoplaced)
  (property "Reference" "#PWR0209" (id 0) (at 155.575 91.44 0) (effects (font (size 1.27 1.27)) hide))
  (property "Value" "-12V" (id 1) (at 155.575 93.345 0))
  (property "Footprint" "" (id 2) (at 155.575 88.9 0) (effects (font (size 1.27 1.27)) hide))
  (property "Datasheet" "" (id 3) (at 155.575 88.9 0) (effects (font (size 1.27 1.27)) hide)) (pin "1"))

 (symbol (lib_id "power:-12V") (at 71.12 88.9 0) (mirror x) (unit 1) (in_bom yes) (on_board yes) (fields_autoplaced)
  (property "Reference" "#PWR0206" (id 0) (at 71.12 91.44 0) (effects (font (size 1.27 1.27)) hide))
  (property "Value" "-12V" (id 1) (at 71.12 93.345 0))
  (property "Footprint" "" (id 2) (at 71.12 88.9 0) (effects (font (size 1.27 1.27)) hide))
  (property "Datasheet" "" (id 3) (at 71.12 88.9 0) (effects (font (size 1.27 1.27)) hide)) (pin "1"))

 (symbol (lib_id "power:Earth") (at 81.915 88.9 0) (unit 1) (in_bom yes) (on_board yes) (fields_autoplaced)
  (property "Reference" "#PWR0207" (id 0) (at 81.915 95.25 0) (effects (font (size 1.27 1.27)) hide))
  (property "Value" "Earth" (id 1) (at 81.915 92.71 0) (effects (font (size 1.27 1.27)) hide))
  (property "Footprint" "" (id 2) (at 81.915 88.9 0) (effects (font (size 1.27 1.27)) hide))
  (property "Datasheet" "~" (id 3) (at 81.915 88.9 0) (effects (font (size 1.27 1.27)) hide)) (pin "1"))

 (symbol (lib_id "Diode:1N4148") (at 57.785 36.195 90) (unit 1) (in_bom yes) (on_board yes) (fields_autoplaced)
  (property "Reference" "D201" (id 0) (at 60.325 34.9249 90) (effects (font (size 1.27 1.27)) (justify right)))
  (property "Value" "1N4148" (id 1) (at 60.325 37.4649 90) (effects (font (size 1.27 1.27)) (justify right)))
  (property "Footprint" "Diode_THT:D_DO-35_SOD27_P7.62mm_Horizontal" (id 2) (at 62.23 36.195 0) (effects (font (size 1.27 1.27)) hide))
  (property "Datasheet" "https://assets.nexperia.com/documents/data-sheet/1N4148_1N4448.pdf" (id 3) (at 57.785 36.195 0) (effects (font (size 1.27 1.27)) hide)) (pin "1") (pin "2"))

 (symbol (lib_id "Device:R_US") (at 142.24 68.58 0) (unit 1) (in_bom yes) (on_board yes) (fields_autoplaced)
  (property "Reference" "R205" (id 0) (at 144.78 67.3099 0) (effects (font (size 1.27 1.27)) (justify left)))
  (property "Value" "3k3" (id 1) (at 144.78 69.8499 0) (effects (font (size 1.27 1.27)) (justify left)))
  (property "Footprint" "" (id 2) (at 143.256 68.834 90) (effects (font (size 1.27 1.27)) hide))
  (property "Datasheet" "~" (id 3) (at 142.24 68.58 0) (effects (font (size 1.27 1.27)) hide)) (pin "1") (pin "2"))

 (symbol (lib_id "Device:C_Polarized_US") (at 48.895 170.18 0) (unit 1) (in_bom yes) (on_board yes) (fields_autoplaced)
  (property "Reference" "C204" (id 0) (at 52.705 168.2749 0) (effects (font (size 1.27 1.27)) (justify left)))
  (property "Value" "10µ" (id 1) (at 52.705 170.8149 0) (effects (font (size 1.27 1.27)) (justify left)))
  (property "Footprint" "" (id 2) (at 48.895 170.18 0) (effects (font (size 1.27 1.27)) hide))
  (property "Datasheet" "~" (id 3) (at 48.895 170.18 0) (effects (font (size 1.27 1.27)) hide)) (pin "1") (pin "2"))

 (symbol (lib_id "power:-12V") (at 35.56 179.705 0) (mirror x) (unit 1) (in_bom yes) (on_board yes) (fields_autoplaced)
  (property "Reference" "#PWR0202" (id 0) (at 35.56 182.245 0) (effects (font (size 1.27 1.27)) hide))
  (property "Value" "-12V" (id 1) (at 35.56 184.15 0))
  (property "Footprint" "" (id 2) (at 35.56 179.705 0) (effects (font (size 1.27 1.27)) hide))
  (property "Datasheet" "" (id 3) (at 35.56 179.705 0) (effects (font (size 1.27 1.27)) hide)) (pin "1"))

 (symbol (lib_id "Device:C") (at 35.56 170.18 0) (unit 1) (in_bom yes) (on_board yes) (fields_autoplaced)
  (property "Reference" "C202" (id 0) (at 38.735 168.9099 0) (effects (font (size 1.27 1.27)) (justify left)))
  (property "Value" "100n" (id 1) (at 38.735 171.4499 0) (effects (font (size 1.27 1.27)) (justify left)))
  (property "Footprint" "" (id 2) (at 36.5252 173.99 0) (effects (font (size 1.27 1.27)) hide))
  (property "Datasheet" "~" (id 3) (at 35.56 170.18 0) (effects (font (size 1.27 1.27)) hide)) (pin "1") (pin "2"))

 (symbol (lib_id "Connector:Conn_01x01_Female") (at 91.44 62.23 0) (unit 1) (in_bom yes) (on_board yes)
  (property "Reference" "J202" (id 0) (at 95.25 60.96 0))
  (property "Value" "V_follower" (id 1) (at 99.06 63.5 0))
  (property "Footprint" "" (id 2) (at 91.44 62.23 0) (effects (font (size 1.27 1.27)) hide))
  (property "Datasheet" "~" (id 3) (at 91.44 62.23 0) (effects (font (size 1.27 1.27)) hide)) (pin "1"))

 (symbol (lib_id "power:PWR_FLAG") (at 48.895 149.225 0) (unit 1) (in_bom yes) (on_board yes) (fields_autoplaced)
  (property "Reference" "#FLG0201" (id 0) (at 48.895 147.32 0) (effects (font (size 1.27 1.27)) hide))
  (property "Value" "PWR_FLAG" (id 1) (at 48.895 144.145 0) (effects (font (size 1.27 1.27)) hide))
  (property "Footprint" "" (id 2) (at 48.895 149.225 0) (effects (font (size 1.27 1.27)) hide))
  (property "Datasheet" "~" (id 3) (at 48.895 149.225 0) (effects (font (size 1.27 1.27)) hide)) (pin "1"))

 (symbol (lib_id "power:Earth") (at 44.45 88.9 0) (unit 1) (in_bom yes) (on_board yes) (fields_autoplaced)
  (property "Reference" "#PWR0203" (id 0) (at 44.45 95.25 0) (effects (font (size 1.27 1.27)) hide))
  (property "Value" "Earth" (id 1) (at 44.45 92.71 0) (effects (font (size 1.27 1.27)) hide))
  (property "Footprint" "" (id 2) (at 44.45 88.9 0) (effects (font (size 1.27 1.27)) hide))
  (property "Datasheet" "~" (id 3) (at 44.45 88.9 0) (effects (font (size 1.27 1.27)) hide)) (pin "1"))

 (symbol (lib_id "Connector:Conn_01x01_Female") (at 151.765 54.61 0) (unit 1) (in_bom yes) (on_board yes)
  (property "Reference" "J203" (id 0) (at 155.575 53.34 0))
  (property "Value" "V_follower" (id 1) (at 159.385 55.88 0))
  (property "Footprint" "" (id 2) (at 151.765 54.61 0) (effects (font (size 1.27 1.27)) hide))
  (property "Datasheet" "~" (id 3) (at 151.765 54.61 0) (effects (font (size 1.27 1.27)) hide)) (pin "1"))

 (symbol (lib_id "Device:C_Polarized_US") (at 48.895 156.21 0) (unit 1) (in_bom yes) (on_board yes) (fields_autoplaced)
  (property "Reference" "C203" (id 0) (at 52.705 154.3049 0) (effects (font (size 1.27 1.27)) (justify left)))
  (property "Value" "10µ" (id 1) (at 52.705 156.8449 0) (effects (font (size 1.27 1.27)) (justify left)))
  (property "Footprint" "" (id 2) (at 48.895 156.21 0) (effects (font (size 1.27 1.27)) hide))
  (property "Datasheet" "~" (id 3) (at 48.895 156.21 0) (effects (font (size 1.27 1.27)) hide)) (pin "1") (pin "2"))

 (symbol (lib_id "Jumper:Jumper_2_Bridged") (at 40.005 42.545 0) (unit 1) (in_bom yes) (on_board yes) (fields_autoplaced)
  (property "Reference" "JP201" (id 0) (at 40.005 36.195 0))
  (property "Value" "(see discussion)" (id 1) (at 40.005 38.735 0))
  (property "Footprint" "" (id 2) (at 40.005 42.545 0) (effects (font (size 1.27 1.27)) hide))
  (property "Datasheet" "~" (id 3) (at 40.005 42.545 0) (effects (font (size 1.27 1.27)) hide)) (pin "1") (pin "2"))

 (symbol (lib_id "power:Earth") (at 128.905 88.9 0) (unit 1) (in_bom yes) (on_board yes) (fields_autoplaced)
  (property "Reference" "#PWR0208" (id 0) (at 128.905 95.25 0) (effects (font (size 1.27 1.27)) hide))
  (property "Value" "Earth" (id 1) (at 128.905 92.71 0) (effects (font (size 1.27 1.27)) hide))
  (property "Footprint" "" (id 2) (at 128.905 88.9 0) (effects (font (size 1.27 1.27)) hide))
  (property "Datasheet" "~" (id 3) (at 128.905 88.9 0) (effects (font (size 1.27 1.27)) hide)) (pin "1"))

 (symbol (lib_id "Device:R_US") (at 121.285 54.61 90) (unit 1) (in_bom yes) (on_board yes) (fields_autoplaced)
  (property "Reference" "R204" (id 0) (at 121.285 48.895 90))
  (property "Value" "33k" (id 1) (at 121.285 51.435 90))
  (property "Footprint" "" (id 2) (at 121.539 53.594 90) (effects (font (size 1.27 1.27)) hide))
  (property "Datasheet" "~" (id 3) (at 121.285 54.61 0) (effects (font (size 1.27 1.27)) hide)) (pin "1") (pin "2"))

 (symbol (lib_id "Jumper:Jumper_2_Bridged") (at 121.285 42.545 0) (unit 1) (in_bom yes) (on_board yes) (fields_autoplaced)
  (property "Reference" "JP204" (id 0) (at 121.285 36.195 0))
  (property "Value" "(see discussion)" (id 1) (at 121.285 38.735 0))
  (property "Footprint" "" (id 2) (at 121.285 42.545 0) (effects (font (size 1.27 1.27)) hide))
  (property "Datasheet" "~" (id 3) (at 121.285 42.545 0) (effects (font (size 1.27 1.27)) hide)) (pin "1") (pin "2"))

 (symbol (lib_id "power:+12V") (at 57.785 29.21 0) (unit 1) (in_bom yes) (on_board yes) (fields_autoplaced)
  (property "Reference" "#PWR0205" (id 0) (at 57.785 33.02 0) (effects (font (size 1.27 1.27)) hide))
  (property "Value" "+12V" (id 1) (at 57.785 23.495 0))
  (property "Footprint" "" (id 2) (at 57.785 29.21 0) (effects (font (size 1.27 1.27)) hide))
  (property "Datasheet" "" (id 3) (at 57.785 29.21 0) (effects (font (size 1.27 1.27)) hide)) (pin "1"))

 (symbol (lib_id "power:PWR_FLAG") (at 62.23 164.465 0) (unit 1) (in_bom yes) (on_board yes) (fields_autoplaced)
  (property "Reference" "#FLG0203" (id 0) (at 62.23 162.56 0) (effects (font (size 1.27 1.27)) hide))
  (property "Value" "PWR_FLAG" (id 1) (at 62.23 159.385 0) (effects (font (size 1.27 1.27)) hide))
  (property "Footprint" "" (id 2) (at 62.23 164.465 0) (effects (font (size 1.27 1.27)) hide))
  (property "Datasheet" "~" (id 3) (at 62.23 164.465 0) (effects (font (size 1.27 1.27)) hide)) (pin "1"))

 (symbol (lib_id "power:Earth") (at 62.23 166.37 0) (unit 1) (in_bom yes) (on_board yes) (fields_autoplaced)
  (property "Reference" "#PWR0204" (id 0) (at 62.23 172.72 0) (effects (font (size 1.27 1.27)) hide))
  (property "Value" "Earth" (id 1) (at 62.23 170.18 0) (effects (font (size 1.27 1.27)) hide))
  (property "Footprint" "" (id 2) (at 62.23 166.37 0) (effects (font (size 1.27 1.27)) hide))
  (property "Datasheet" "~" (id 3) (at 62.23 166.37 0) (effects (font (size 1.27 1.27)) hide)) (pin "1"))

 (symbol (lib_id "Connector:Conn_01x01_Female") (at 20.32 42.545 0) (mirror y) (unit 1) (in_bom yes) (on_board yes)
  (property "Reference" "J201" (id 0) (at 16.51 41.275 0))
  (property "Value" "V_in" (id 1) (at 15.875 43.815 0))
  (property "Footprint" "" (id 2) (at 20.32 42.545 0) (effects (font (size 1.27 1.27)) hide))
  (property "Datasheet" "~" (id 3) (at 20.32 42.545 0) (effects (font (size 1.27 1.27)) hide)) (pin "1")))
